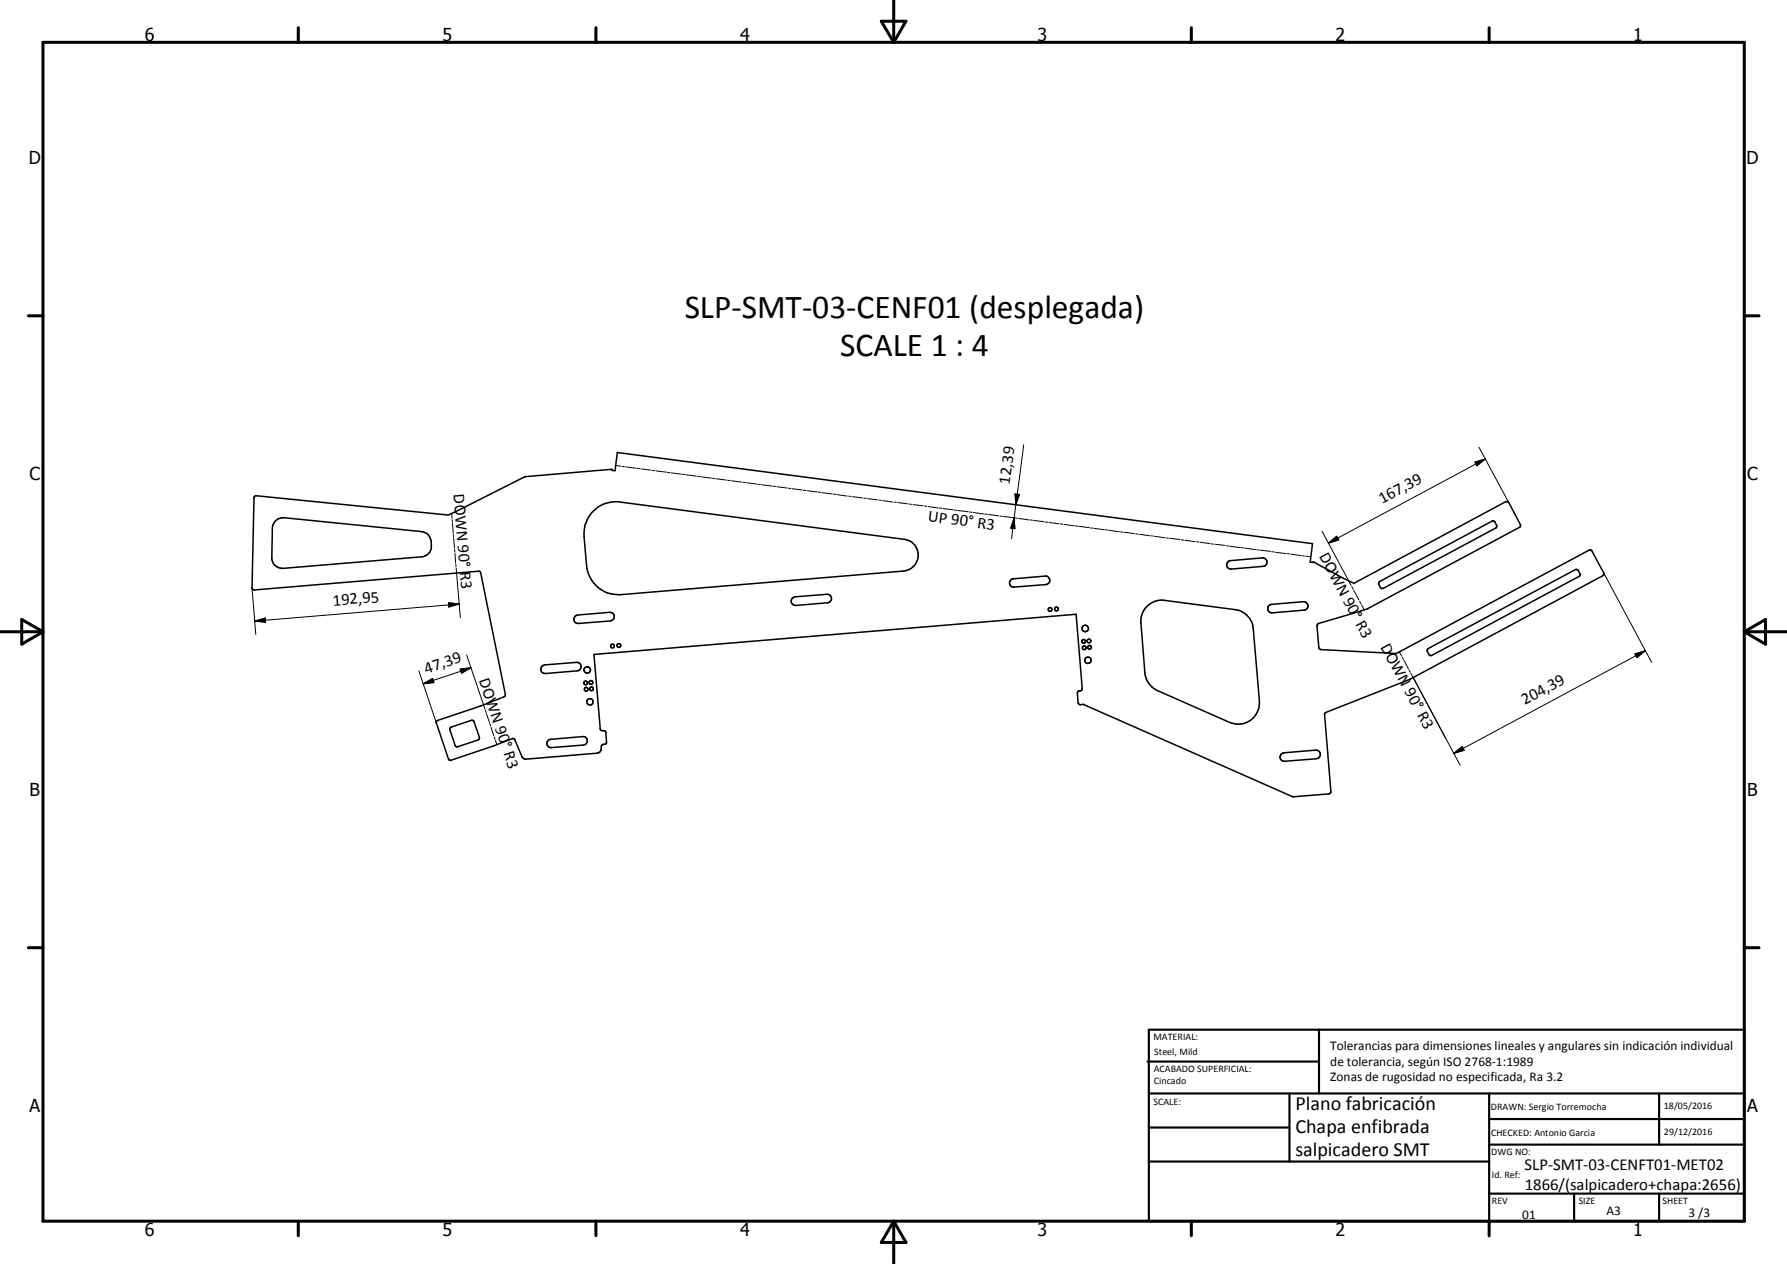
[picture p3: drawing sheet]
<svg xmlns="http://www.w3.org/2000/svg" width="420mm" height="297mm" viewBox="0 0 420 297" stroke-linecap="round" stroke-linejoin="round" font-family="sans-serif">
<g fill="none" stroke="#000" stroke-width=".35">
<path d="M59.9 116.6l45.5 4.4 18-9 20.5-1.7-.1 .2 .8 .1 .5-4.3 163.5 21.5-.6 4.3 .8 .1v-.2l7 3.8 2.5 1.3 35.7-19.2h.4l.3 .2 2.8 5.3-.1 .4-35.8 19.2-11.7 3.6-.2 .5 .4 5.1 .5 .5 17.7 .9 45.3-24.3h.5l.2 .2 2.8 5.4-.3 .4-45.3 24.3-19.9 7.9-.2 .4 1.5 18.1-.2 .4-.2 .2-8.6 .6-49.1-21.7h-1.1l-.2-.4-.2-2.4 .3-.3 .7-.2 .2-.4-1.5-17.4-113.4 9.4 1.5 17.6 .2 .2 .9 .1 .2 .3 .2 2.4-.2 .4-.9 .3-.2 1.2-.4 .5-.5 .2-16.9 1.4-.7-.4-1.7-4.1-.5-.4-4.6 1.8-10.1 3.4-.5-.3-2.8-8.6 .2-.4 10.1-3.5 5.6-2.2 .3-.3-5.9-29-.4-.2-53 4.4-.2-.5 .4-21.3zM64.8 122.4l.6-.4 1.4-.3 32.3 3.2a2.72 2.72 0 0 1 2.3 3.2 2.41 2.41 0 0 1-2.3 2.8l-32.5 2.7a2.47 2.47 0 0 1-2.7-2.6l.1-6.9 .2-.7zM139.2 120.4a7.5 7.5 0 0 1 6.6-2.4l66.8 8.7a3.7 3.7 0 0 1 3.3 3.8 3.7 3.7 0 0 1-3.4 3.7l-66.5 5.5a7.5 7.5 0 0 1-8.1-6.8l-.6-6.9a7.4 7.4 0 0 1 1.9-5.6zM237.6 136.3l.7-.3 7.4-.6a1 1 0 0 1 1.1 .9 1 1 0 0 1-.9 1.1l-7.5 .6a.96 .96 0 0 1-1-.6 .96 .96 0 0 1 .2-1.1zM288.9 131.9l7.9-.8a1 1 0 0 1 1.1 .9 1 1 0 0 1-.9 1.1l-7.5 .6a1.01 1.01 0 0 1-1.1-.6 1.01 1.01 0 0 1 .5-1.2zM324.3 136.8l26.5-14.3 .6 .1 .5 1-.2 .5-26.5 14.2h-.4l-.2-.3-.5-.8zM127.4 156.6l.6-.3 7.5-.6a1 1 0 0 1 1.1 .9 1 1 0 0 1-.9 1l-7.5 .7a1.02 1.02 0 0 1-1-.6 1.02 1.02 0 0 1 .2-1.1zM135.2 144.8l.7-.3 7.4-.6a1.02 1.02 0 0 1 1.1 .9 1.02 1.02 0 0 1-.9 1.1l-7.5 .6a1.01 1.01 0 0 1-1-.5 1.01 1.01 0 0 1 .2-1.2zM186.1 140.8l.8-.5 7.5-.6a1 1 0 0 1 1.1 .9 1 1 0 0 1-.9 1l-7.5 .7a1.05 1.05 0 0 1-1-1.5zM254.5 152l.6-.2 .2 .3v.3a.45 .45 0 0 1-.6 .2 .45 .45 0 0 1-.2-.6zM269.6 142.6a4.8 4.8 0 0 1 4.3-1.5l16.5 2.2a4.9 4.9 0 0 1 4.3 4.5l1.4 17a5 5 0 0 1-7 5l-16.9-7.5a5.1 5.1 0 0 1-3-4.2l-.9-12.7a4.6 4.6 0 0 1 1.3-2.8zM298.4 142.3l.6-.3 7.4-.6a1 1 0 0 1 1.1 .9 1 1 0 0 1-.9 1.1l-7.4 .6a.99 .99 0 0 1-1.1-.5 .99 .99 0 0 1 .3-1.2z"/>
<path d="M335.7 152.5l34.7-18.6h.6l.5 .9v.5l-.2 .2-34.6 18.5-.5 .1-.2-.3-.4-.8zM105.9 170.9l4.9-1.6h.5l1.4 4.3-.3 .3-5.1 1.6-.3-.3-1.3-3.8zM128.7 174.2l.4-.3 .4-.2 7.5-.6a1 1 0 0 1 1.1 .9 1 1 0 0 1-1 1.1l-7.4 .6a1.01 1.01 0 0 1-1-1.5zM301.2 177.2l.7-.3 7.5-.6a1.02 1.02 0 0 1 1 .9 1.02 1.02 0 0 1-.9 1.1l-7.5 .6a1 1 0 0 1-1-.6 1 1 0 0 1 .2-1.1z"/>
<circle cx="138.1" cy="157.4" r=".76"/>
<circle cx="144" cy="151.8" r=".45"/>
<circle cx="145.5" cy="151.7" r=".45"/>
<circle cx="246.9" cy="143.2" r=".44"/>
<circle cx="248.4" cy="143.1" r=".45"/>
<circle cx="254.8" cy="150.7" r=".44"/>
<circle cx="255.2" cy="147.7" r=".76"/>
<circle cx="255.8" cy="155.2" r=".75"/>
<circle cx="256" cy="150.6" r=".44"/>
<circle cx="256.2" cy="152.1" r=".44"/>
<circle cx="137.7" cy="160.5" r=".42"/>
<circle cx="137.8" cy="162" r=".44"/>
<circle cx="138.7" cy="164.9" r=".75"/>
<circle cx="138.9" cy="160.4" r=".45"/>
<circle cx="139.1" cy="161.9" r=".43"/>
</g>
<g fill="none" stroke="#000" stroke-width=".24">
<path d="M144.7 109.4l1.3 .2M146.3 109.6l.5 .1M147.1 109.7l2.4 .3M149.8 110.1l.6 .1M150.7 110.2l2.4 .3M153.4 110.5l.6 .1M154.3 110.7l2.3 .3M156.9 111l.6 .1M157.8 111.1l2.4 .3M160.4 111.5h.7M161.3 111.6l2.4 .3M164 111.9l.6 .1"/>
<path d="M164.9 112.1l2.3 .3M167.5 112.4l.6 .1M168.4 112.5l2.4 .3M171.1 112.9h.6M172 113l2.4 .3M174.7 113.3l.5 .1M175.5 113.5l2.4 .2M178.2 113.8l.6 .1M179.1 113.9l2.4 .3M181.8 114.3h.6M182.7 114.4l2.3 .3M185.3 114.7l.6 .1"/>
<path d="M186.2 114.9l2.4 .2M188.9 115.2l.6 .1M189.8 115.3l2.3 .3M192.4 115.7h.6M193.3 115.8l2.4 .3M196 116.1l.6 .1M196.9 116.2l2.3 .4M199.5 116.6l.6 .1M200.4 116.7l2.4 .3M203.1 117.1h.6M204 117.2l2.3 .3M206.7 117.5l.5 .1"/>
<path d="M207.5 117.6l2.4 .4M210.2 118l.6 .1M211.1 118.1l2.3 .3M213.8 118.4l.5 .1M214.7 118.6l2.3 .3M217.3 118.9l.6 .1M218.2 119l2.3 .4M220.8 119.4l.6 .1M221.7 119.5l2.4 .3M224.4 119.9h.6M225.3 120l2.4 .3M238.7 116.1l1 .1-.9 2.4z"/>
<path d="M238.8 118.6l-.3 3.1M240.7 104.5l-1.9 14.1M346.8 108.6l2.4-.7-2 1.6zM347.7 105.1l7 13M349.2 107.9l-36.9 19.7M59.3 138.2l.8 10.9M106.2 120.6l.1 1.2M106.3 122.1l.1 .6M106.4 123l.2 2.3M106.6 125.6v.6M106.7 126.5l.2 2.3M106.9 129.1l.1 .6"/>
<path d="M107 130l.1 2.3M107.2 132.6v.6M107.3 133.5l.9 11.6M228 120.3l.5 .1M228.8 120.4l2.4 .4M231.5 120.8l.6 .1M232.4 120.9l2.4 .3M235.1 121.3h.6M236 121.4l2.3 .3M238.5 121.7l.1 2.5-1-.1zM238.5 121.7l-.7 5M238.6 121.7l.6 .1"/>
<path d="M239.5 121.8l2.4 .4M242.2 122.2l.6 .1M243.1 122.3l2.3 .3M245.7 122.7h.6M246.6 122.8l2.4 .3M249.3 123.1l.6 .1M250.2 123.2l2.3 .4M252.8 123.6l.6 .1M253.7 123.7l2.4 .3M256.4 124.1h.6M257.2 124.2l2.5 .3M259.9 124.5l.7 .1"/>
<path d="M260.8 124.6l2.4 .4M263.5 125l.6 .1M264.4 125.1l2.3 .3M267 125.5h.6M267.9 125.6l2.4 .3M270.6 125.9l.6 .1M271.5 126l2.3 .4M274.1 126.4l.6 .1M275 126.5l2.4 .3M277.7 126.9h.6M278.6 127l2.4 .3M281.3 127.3l.5 .1"/>
<path d="M282.1 127.4l2.4 .4M284.8 127.8l.6 .1M285.7 127.9l2.4 .3M288.4 128.3h.6M289.3 128.4l2.3 .3M291.9 128.7l.6 .1M292.8 128.8l2.4 .4M295.5 129.2l.6 .1M296.4 129.3l2.3 .3M299 129.7h.6M299.9 129.8l2.4 .3M302.6 130.1l.6 .1"/>
<path d="M303.5 130.2l2.3 .4M306.1 130.6l.6 .1M307 130.7l1.2 .2M310.8 124.8l6.9 12.8M312.3 127.6l2-1.6 .5 .9zM317.8 137.9l.3 .6M318.3 138.7l1.2 2.3M377.1 134.6l11.3 21.1M59.9 146l2.4-.8 .1 1zM98.5 157.7l4.1 12.2M105.4 141.6l2.6 .3-2.5 .8zM108 141.9l-48.1 4.1"/>
<path d="M108.2 157.2l2.5-.3-2.2 1.3zM109.7 153.9l4.3 12.8M110.7 156.9l-11.2 3.8M319.7 141.3l.3 .6M320.1 142.2l.6 1.1M329 153.2l.6 1M329.7 154.5l.3 .5M330.1 155.2l1.1 2M331.3 157.5l.3 .5M331.7 158.2l11.6 21.6M384.4 153.7l2.5-.8-2 1.6zM386.9 152.9l-45.1 24.1"/>
<path d="M99.5 160.7l2.2-1.3 .3 1zM114.1 166.9l.2 .6M114.4 167.7l.7 2.1M115.1 170.1l.2 .5M115.4 170.9l.7 2M116.2 173.2l.2 .5M116.5 173.9l.3 1.1M341.8 177l2-1.6 .4 .9z"/>
</g>
<g fill="none" stroke="#000" stroke-width=".71">
<path d="M10.1 9.9h400v277.1h-400zM70.1 6.5v3.4M140.1 6.5v3.4M207.2 5h5.8l-2.9 4.9zM210.1 0v9.9M280.1 6.5v3.4M350.1 6.5v3.4M6.7 74.2h3.4M410.1 74.2h3.5M.1 148.5h10M5.1 145.6l5 2.9-5 2.9zM410.1 148.5h10"/>
<path d="M410.1 148.5l5-2.9v5.8zM6.7 222.7h3.4M410.1 222.7h3.5M70.1 287v3.4M140.1 287v3.4M210.1 287v10M210.1 287l2.9 5h-5.8zM280.1 287v3.4M350.1 287v3.4"/>
</g>
<g fill="none" stroke="#000" stroke-width=".51">
<path d="M269.8 249.5h40.3M270.1 242h140v45h-140zM270.1 257h140M303.2 257v16M310.1 242v15M350.1 257v30M390.1 257v12M270.1 265h33.1M270.1 273h80M350.1 269h60M350.1 263h60M350.1 280.5h60"/>
<path d="M370.1 280.5v6.5M390.1 280.5v6.5"/>
</g>
<path d="M238.7 116.1l1 .1-.9 2.4zM346.8 108.6l2.4-.7-2 1.6zM238.5 121.7l.1 2.5-1-.1zM312.3 127.6l2-1.6 .5 .9zM59.9 146l2.4-.8 .1 1zM99.5 160.7l2.2-1.3 .3 1zM105.4 141.6l2.6 .3-2.5 .8zM108.2 157.2l2.5-.3-2.2 1.3zM384.4 153.7l2.5-.8-2 1.6zM341.8 177l2-1.6 .4 .9z" fill="#000"/>
<path d="M332.3 159.2l7.6 14.3" fill="none" stroke="#000" stroke-width=".25"/>
<g font-size="7.9">
<text x="161" y="74.8">SLP-SMT-03-CENF01 (desplegada)</text>
<text x="197.6" y="83.7">SCALE 1 : 4</text>
</g>
<g font-size="4.7">
<text x="304.6" y="260.8">Plano fabricación</text>
<text x="304.6" y="266.2">Chapa enfibrada</text>
<text x="304.6" y="271.6">salpicadero SMT</text>
</g>
<g font-size="4.2">
<text x="34" y="9.6">6</text>
<text x="104" y="9.6">5</text>
<text x="174" y="9.6">4</text>
<text x="244" y="9.6">3</text>
<text x="314" y="9.6">2</text>
<text x="384" y="9.6">1</text>
<text x="6.8" y="38.7">D</text>
<text x="410.6" y="38.7">D</text>
<text x="7" y="112.9">C</text>
<text x="410.8" y="112.9">C</text>
<text x="7" y="187.1">B</text>
<text x="410.8" y="187.1">B</text>
<text x="7" y="261.4">A</text>
<text x="410.8" y="261.4">A</text>
<text x="34" y="290.4">6</text>
<text x="104" y="290.4">5</text>
<text x="174" y="290.4">4</text>
<text x="244" y="290.4">3</text>
<text x="314" y="290.4">2</text>
<text x="384" y="290.4">1</text>
</g>
<g font-size="3.9">
<text x="237.4" y="113.9" transform="rotate(-83 237.4 113.9)">12,39</text>
<text x="106.6" y="116.2" transform="rotate(85 106.6 116.2)">DOWN 90° R3</text>
<text x="325" y="118.5" transform="rotate(-28 325 118.5)">167,39</text>
<text x="218.1" y="122.5" transform="rotate(7 218.1 122.5)">UP 90° R3</text>
<text x="310.1" y="130.6" transform="rotate(62 310.1 130.6)">DOWN 90° R3</text>
<text x="78.3" y="142.4" transform="rotate(-5 78.3 142.4)">192,95</text>
<text x="324.5" y="151.9" transform="rotate(62 324.5 151.9)">DOWN 90° R3</text>
<text x="100.2" y="158.3" transform="rotate(-19 100.2 158.3)">47,39</text>
<text x="112.6" y="159.8" transform="rotate(71 112.6 159.8)">DOWN 90° R3</text>
<text x="358.5" y="165.7" transform="rotate(-28 358.5 165.7)">204,39</text>
<text x="358.5" y="275">SLP-SMT-03-CENFT01-MET02</text>
<text x="358.5" y="279.7">1866/(salpicadero+chapa:2656)</text>
</g>
<g font-size="3.1">
<text x="312.7" y="246.8">Tolerancias para dimensiones lineales y angulares sin indicación individual</text>
<text x="312.7" y="250.4">de tolerancia, según ISO 2768-1:1989</text>
<text x="312.7" y="254">Zonas de rugosidad no especificada, Ra 3.2</text>
<text x="357.9" y="286.4">01</text>
<text x="377.7" y="285.6">A3</text>
<text x="397" y="285.9">3 /3</text>
</g>
<g font-size="2.4">
<text x="271.2" y="244.4">MATERIAL:</text>
<text x="271.3" y="252">ACABADO SUPERFICIAL:</text>
<text x="271.4" y="247.9">Steel, Mild</text>
<text x="271.3" y="254.6">Cincado</text>
<text x="271.2" y="259.7">SCALE:</text>
<text x="350.6" y="260.8">DRAWN: Sergio Torremocha</text>
<text x="391.2" y="260.6">18/05/2016</text>
<text x="350.6" y="267">CHECKED: Antonio Garcia</text>
<text x="391.2" y="266.7">29/12/2016</text>
<text x="350.6" y="271.4">DWG NO:</text>
<text x="350.8" y="276.9">Id. Ref:</text>
<text x="350.8" y="282.8">REV</text>
<text x="371.2" y="282.9">SIZE</text>
<text x="390.9" y="282.9">SHEET</text>
</g>
</svg>
